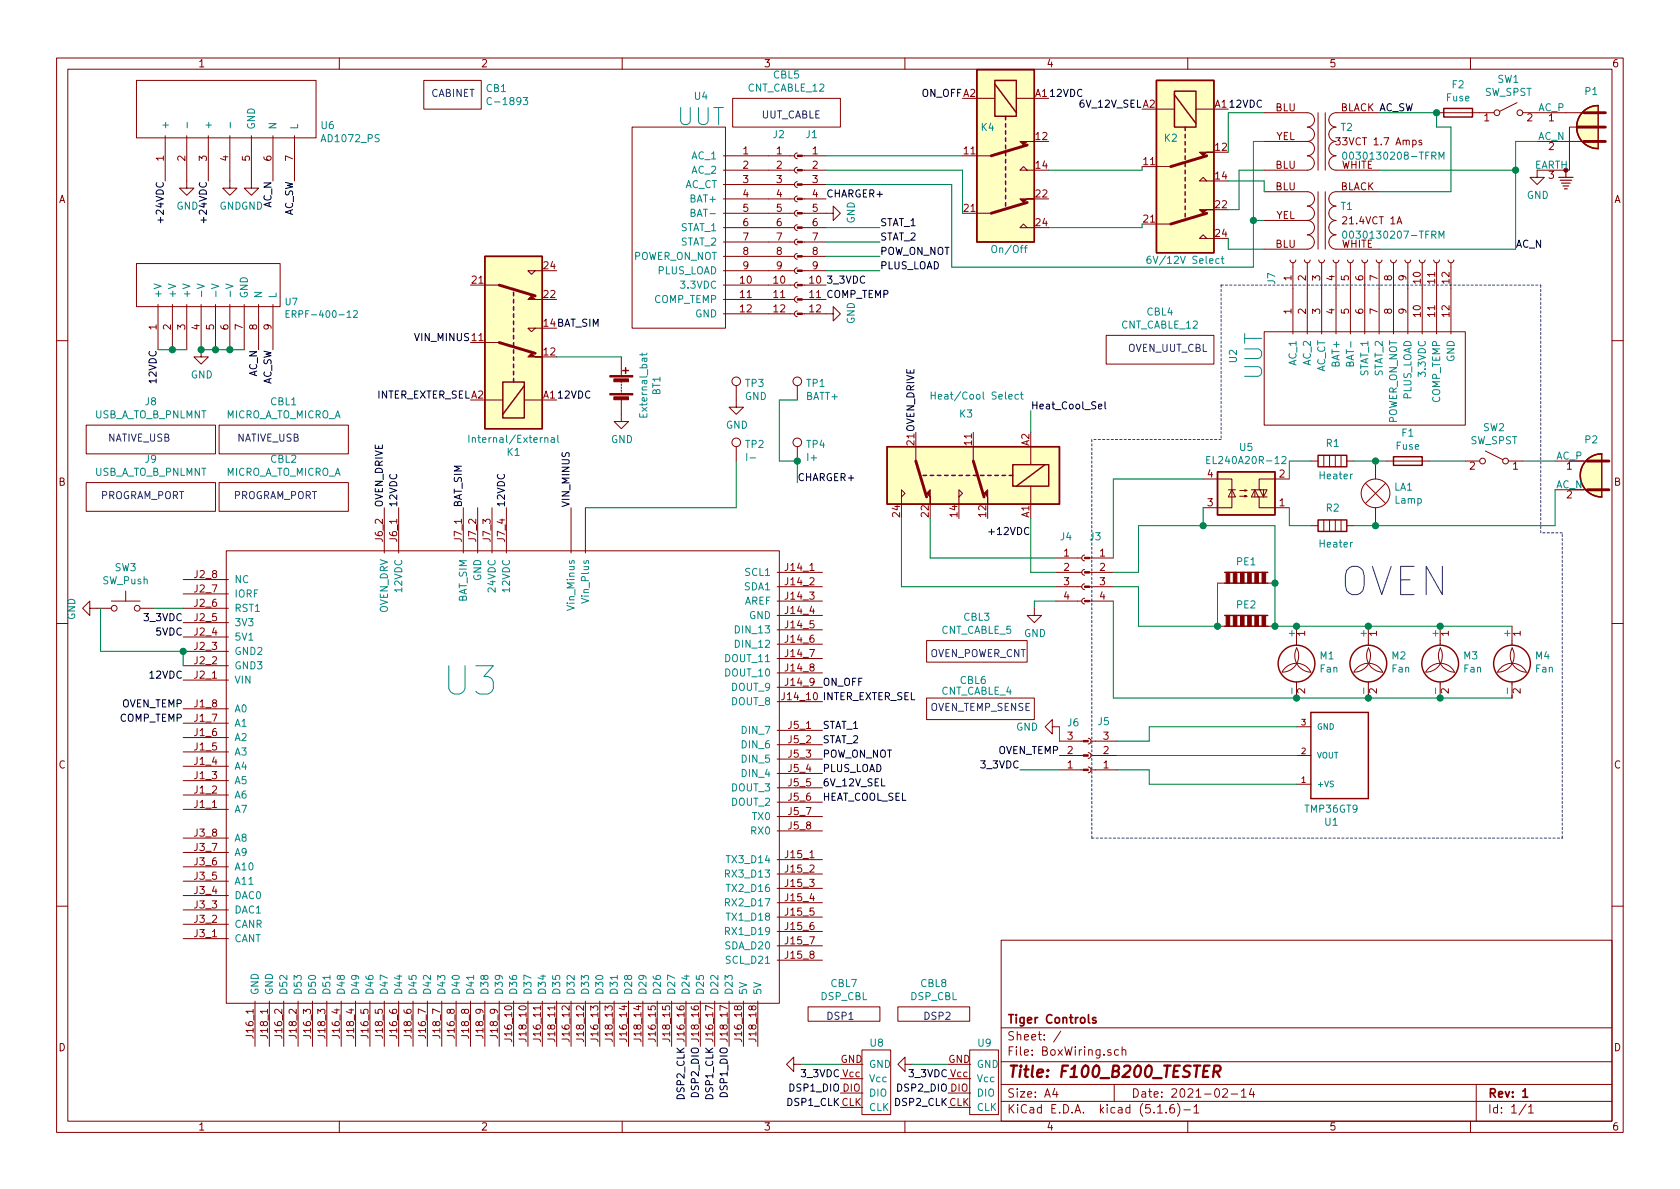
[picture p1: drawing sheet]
EESchema Schematic File Version 4
EELAYER 30 0
EELAYER END
$Descr A4 11693 8268
encoding utf-8
Sheet 1 1
Title "F100_B200_TESTER"
Date "2021-02-14"
Rev "1"
Comp "Tiger Controls"
Comment1 ""
Comment2 ""
Comment3 ""
Comment4 ""
$EndDescr
$Comp
L BoxWiring-rescue:TMP36GT9-F100B200TestPanel U1
U 1 1
P 9325 5250
F 0 "U1" H 9382 5717 50  0000 C CNN
F 1 "TMP36GT9" H 9382 5626 50  0000 C CNN
F 2 "XDCR_TMP36GT9" H 9125 5650 50  0001 L BNN
F 3 "https://www.analog.com/media/en/technical-documentation/data-sheets/TMP35_36_37.pdf" H 9325 5250 50  0001 L BNN
F 4 "ANALOG DEVICE" H 9125 5650 50  0001 L BNN "Field4"
F 5 "SENSOR TEMP 2.7/5.5 TO92-3" H 9325 5250 50  0001 C CNN "Description"
F 6 "TMP36GT9-ND" H 9325 5250 50  0001 C CNN "DigikeyPart#"
F 7 "Analog Devices Inc." H 9325 5250 50  0001 C CNN "Mng"
F 8 "TMP36GT9" H 9325 5250 50  0001 C CNN "MngPart#"
	1    9325 5250
	-1   0    0    1   
$EndComp
$Comp
L BoxWiring-rescue:12VDCRelay2906223-F100B200TestPanel K3
U 1 1
P 6775 3300
F 0 "K3" H 6825 2875 50  0000 C CNN
F 1 "Heat/Cool Select" H 6750 2750 50  0000 C CNN
F 2 "Relay_THT:Relay_DPDT_Finder_40.52" H 8125 3270 50  0001 C CNN
F 3 "https://media.digikey.com/pdf/Data%20Sheets/Phoenix%20Contact%20PDFs/2906223.pdf" H 6775 3300 50  0001 C CNN
F 4 "RELAY GEN PURPOSE DPDT 8A 12V" H 6775 3300 50  0001 C CNN "Description"
F 5 "277-12082-ND" H 6775 3300 50  0001 C CNN "DigikeyPart#"
F 6 "Phoenix Contact" H 6775 3300 50  0001 C CNN "Mng"
F 7 "2906223" H 6775 3300 50  0001 C CNN "MngPart#"
	1    6775 3300
	-1   0    0    1   
$EndComp
Text Label 7175 3725 2    50   ~ 0
+12VDC
$Comp
L BoxWiring-rescue:0030130207-TFRM-F100B200TestPanel T1
U 1 1
P 9200 1525
F 0 "T1" H 9025 1625 50  0000 C CNN
F 1 "0030130207-TFRM" H 8700 1425 50  0000 C CNN
F 2 "" H 9200 1525 50  0001 C CNN
F 3 "~" H 9200 1525 50  0001 C CNN
	1    9200 1525
	-1   0    0    -1  
$EndComp
$Comp
L BoxWiring-rescue:0030130208-TFRM-F100B200TestPanel T2
U 1 1
P 9200 975
F 0 "T2" H 9025 1075 50  0000 C CNN
F 1 "0030130208-TFRM" H 8700 875 50  0000 C CNN
F 2 "" H 9200 975 50  0001 C CNN
F 3 "~" H 9200 975 50  0001 C CNN
	1    9200 975 
	-1   0    0    -1  
$EndComp
$Comp
L Switch:SW_SPST SW1
U 1 1
P 10500 775
F 0 "SW1" H 10500 1010 50  0000 C CNN
F 1 "SW_SPST" H 10500 919 50  0000 C CNN
F 2 "" H 10500 775 50  0001 C CNN
F 3 "https://www.carlingtech.com/sites/default/files/documents/F-SeriesSW_Details_%26_COS.pdf" H 10500 775 50  0001 C CNN
F 4 "SWITCH TOGGLE SPST 20A 125V" H 10500 775 50  0001 C CNN "Description"
F 5 "432-1243-ND" H 10500 775 50  0001 C CNN "DigikeyPart#"
F 6 "Carling Technologies" H 10500 775 50  0001 C CNN "Mng"
F 7 "2FAA01-73" H 10500 775 50  0001 C CNN "MngPart#"
	1    10500 775 
	1    0    0    -1  
$EndComp
$Comp
L Connector:Conn_WallPlug_Earth P1
U 1 1
P 11000 875
F 0 "P1" H 10975 1125 50  0000 R CNN
F 1 "Conn_WallPlug_Earth" H 10790 695 50  0001 R CNN
F 2 "" H 11400 875 50  0001 C CNN
F 3 "~" H 11400 875 50  0001 C CNN
	1    11000 875 
	-1   0    0    -1  
$EndComp
$Comp
L power:GND #PWR03
U 1 1
P 10700 1175
F 0 "#PWR03" H 10700 925 50  0001 C CNN
F 1 "GND" H 10705 1002 50  0000 C CNN
F 2 "" H 10700 1175 50  0001 C CNN
F 3 "" H 10700 1175 50  0001 C CNN
	1    10700 1175
	1    0    0    -1  
$EndComp
Text Label 7175 2850 0    50   ~ 0
Heat_Cool_Sel
Text Label 9600 775  0    50   ~ 0
AC_SW
Wire Wire Line
	9600 1725 10550 1725
Wire Wire Line
	10550 1725 10550 1175
Wire Wire Line
	10550 975  10700 975 
Wire Wire Line
	9600 1175 10550 1175
Connection ~ 10550 1175
Wire Wire Line
	10550 1175 10550 975 
Text Label 10550 1725 0    50   ~ 0
AC_N
Text Label 8550 750  0    50   ~ 0
12VDC
Text Label 7950 750  2    50   ~ 0
6V_12V_SEL
$Comp
L power:GND #PWR05
U 1 1
P 5750 1475
F 0 "#PWR05" H 5750 1225 50  0001 C CNN
F 1 "GND" H 5755 1302 50  0000 C CNN
F 2 "" H 5750 1475 50  0001 C CNN
F 3 "" H 5750 1475 50  0001 C CNN
	1    5750 1475
	0    -1   -1   0   
$EndComp
Text Label 6125 1575 0    50   ~ 0
STAT_1
Text Label 6125 1775 0    50   ~ 0
POW_ON_NOT
Text Label 6125 1875 0    50   ~ 0
PLUS_LOAD
Text Label 6125 1675 0    50   ~ 0
STAT_2
Wire Wire Line
	5750 1575 6125 1575
Wire Wire Line
	5750 1675 6125 1675
$Comp
L Relay_SolidState:S216S01 U5
U 1 1
P 8675 3425
F 0 "U5" H 8675 3108 50  0000 C CNN
F 1 "EL240A20R-12" H 8675 3199 50  0000 C CNN
F 2 "" H 8475 3225 50  0001 L CIN
F 3 "https://www.sensata.com/sites/default/files/a/sensata-el%20series-ac%20output%20panel%20mount%20relay-datasheet_0.pdf" H 8675 3425 50  0001 L CNN
F 4 "CC2560-ND" H 8675 3425 50  0001 C CNN "DigikeyPart#"
F 5 "SSR RELAY SPST-NO 20A 24-280V" H 8675 3425 50  0001 C CNN "Description"
F 6 "Sensata-Crydom" H 8675 3425 50  0001 C CNN "Mng"
F 7 "EL240A20R-12" H 8675 3425 50  0001 C CNN "MngPart#"
	1    8675 3425
	1    0    0    1   
$EndComp
$Comp
L Motor:Fan M1
U 1 1
P 9025 4650
F 0 "M1" H 9183 4746 50  0000 L CNN
F 1 "Fan" H 9183 4655 50  0000 L CNN
F 2 "" H 9025 4660 50  0001 C CNN
F 3 "~" H 9025 4660 50  0001 C CNN
	1    9025 4650
	1    0    0    -1  
$EndComp
$Comp
L Motor:Fan M2
U 1 1
P 9525 4650
F 0 "M2" H 9683 4746 50  0000 L CNN
F 1 "Fan" H 9683 4655 50  0000 L CNN
F 2 "" H 9525 4660 50  0001 C CNN
F 3 "~" H 9525 4660 50  0001 C CNN
	1    9525 4650
	1    0    0    -1  
$EndComp
$Comp
L Motor:Fan M3
U 1 1
P 10025 4650
F 0 "M3" H 10183 4746 50  0000 L CNN
F 1 "Fan" H 10183 4655 50  0000 L CNN
F 2 "" H 10025 4660 50  0001 C CNN
F 3 "~" H 10025 4660 50  0001 C CNN
	1    10025 4650
	1    0    0    -1  
$EndComp
$Comp
L Motor:Fan M4
U 1 1
P 10525 4650
F 0 "M4" H 10683 4746 50  0000 L CNN
F 1 "Fan" H 10683 4655 50  0000 L CNN
F 2 "" H 10525 4660 50  0001 C CNN
F 3 "~" H 10525 4660 50  0001 C CNN
	1    10525 4650
	1    0    0    -1  
$EndComp
$Comp
L Device:Heater R1
U 1 1
P 9275 3200
F 0 "R1" V 9150 3150 50  0000 L CNN
F 1 "Heater" V 9375 3100 50  0000 L CNN
F 2 "" V 9205 3200 50  0001 C CNN
F 3 "~" H 9275 3200 50  0001 C CNN
	1    9275 3200
	0    1    1    0   
$EndComp
$Comp
L Device:Heater R2
U 1 1
P 9275 3650
F 0 "R2" V 9150 3600 50  0000 L CNN
F 1 "Heater" V 9400 3550 50  0000 L CNN
F 2 "" V 9205 3650 50  0001 C CNN
F 3 "~" H 9275 3650 50  0001 C CNN
	1    9275 3650
	0    1    1    0   
$EndComp
$Comp
L Device:Peltier_Element PE1
U 1 1
P 8675 4050
F 0 "PE1" H 8675 4201 50  0000 C CNN
F 1 "Peltier_Element" H 8675 4201 50  0001 C CNN
F 2 "" H 8675 3980 50  0001 C CNN
F 3 "~" V 8675 4075 50  0001 C CNN
	1    8675 4050
	1    0    0    -1  
$EndComp
$Comp
L Device:Peltier_Element PE2
U 1 1
P 8675 4350
F 0 "PE2" H 8675 4501 50  0000 C CNN
F 1 "Peltier_Element" H 8675 4501 50  0001 C CNN
F 2 "" H 8675 4280 50  0001 C CNN
F 3 "~" V 8675 4375 50  0001 C CNN
	1    8675 4350
	1    0    0    -1  
$EndComp
$Comp
L Connector:Conn_WallPlug P2
U 1 1
P 11025 3300
F 0 "P2" H 11025 3550 50  0000 R CNN
F 1 "Conn_WallPlug" H 10815 3255 50  0001 R CNN
F 2 "" H 11425 3300 50  0001 C CNN
F 3 "~" H 11425 3300 50  0001 C CNN
	1    11025 3300
	-1   0    0    -1  
$EndComp
$Comp
L Device:Fuse F1
U 1 1
P 9800 3200
F 0 "F1" V 9603 3200 50  0000 C CNN
F 1 "Fuse" V 9694 3200 50  0000 C CNN
F 2 "" V 9730 3200 50  0001 C CNN
F 3 "https://www.littelfuse.com/data/en/data_sheets/internationalshocksafe.pdf" H 9800 3200 50  0001 C CNN
F 4 "FUSE HLDR CART 250V 20A PNL MNT" H 9800 3200 50  0001 C CNN "Description"
F 5 "F3122-ND" H 9800 3200 50  0001 C CNN "DigikeyPart#"
F 6 "Littelfuse Inc." H 9800 3200 50  0001 C CNN "Mng"
F 7 "03453LF7H" H 9800 3200 50  0001 C CNN "MngPart#"
	1    9800 3200
	0    1    1    0   
$EndComp
Wire Wire Line
	9425 3200 9575 3200
Wire Wire Line
	9125 3200 8975 3200
Wire Wire Line
	8975 3200 8975 3325
Wire Wire Line
	8975 3525 8975 3650
Wire Wire Line
	8975 3650 9125 3650
Wire Wire Line
	8875 4050 8875 4350
Wire Wire Line
	8875 4350 9025 4350
Connection ~ 8875 4350
Connection ~ 9025 4350
Wire Wire Line
	9025 4350 9525 4350
Connection ~ 9525 4350
Wire Wire Line
	9525 4350 10025 4350
Connection ~ 10025 4350
Wire Wire Line
	10025 4350 10525 4350
Wire Wire Line
	10525 4850 10025 4850
Connection ~ 9025 4850
Connection ~ 9525 4850
Wire Wire Line
	9525 4850 9025 4850
Connection ~ 10025 4850
Wire Wire Line
	10025 4850 9525 4850
Wire Wire Line
	8475 4050 8475 4350
Connection ~ 8475 4350
Wire Wire Line
	9025 5450 8000 5450
$Comp
L Switch:SW_SPST SW2
U 1 1
P 10400 3200
F 0 "SW2" H 10400 3435 50  0000 C CNN
F 1 "SW_SPST" H 10400 3344 50  0000 C CNN
F 2 "" H 10400 3200 50  0001 C CNN
F 3 "https://www.carlingtech.com/sites/default/files/documents/F-SeriesSW_Details_%26_COS.pdf" H 10400 3200 50  0001 C CNN
F 4 "SWITCH TOGGLE SPST 20A 125V" H 10400 3200 50  0001 C CNN "Description"
F 5 "432-1243-ND" H 10400 3200 50  0001 C CNN "DigikeyPart#"
F 6 "Carling Technologies" H 10400 3200 50  0001 C CNN "Mng"
F 7 "2FAA01-73" H 10400 3200 50  0001 C CNN "MngPart#"
	1    10400 3200
	-1   0    0    -1  
$EndComp
Wire Wire Line
	10600 3200 10825 3200
Wire Wire Line
	10200 3200 9950 3200
$Comp
L Device:Lamp LA1
U 1 1
P 9575 3425
F 0 "LA1" H 9703 3471 50  0000 L CNN
F 1 "Lamp" H 9703 3380 50  0000 L CNN
F 2 "" V 9575 3525 50  0001 C CNN
F 3 "https://vcclite.com/wp-content/uploads/wpallimport/files/files/CNX714.pdf" V 9575 3525 50  0001 C CNN
F 4 "LED PANEL IND GREEN 120V IP67" H 9575 3425 50  0001 C CNN "Description"
F 5 "CNX714C500120W-ND" H 9575 3425 50  0001 C CNN "DigikeyPart#"
F 6 "Visual Communications Company - VCC" H 9575 3425 50  0001 C CNN "Mng"
F 7 "CNX714C500120W" H 9575 3425 50  0001 C CNN "MngPart#"
	1    9575 3425
	1    0    0    -1  
$EndComp
Wire Wire Line
	9575 3225 9575 3200
Connection ~ 9575 3200
Wire Wire Line
	9575 3200 9650 3200
Wire Wire Line
	9575 3625 9575 3650
Wire Wire Line
	9575 3650 9425 3650
Wire Wire Line
	9575 3650 10825 3650
Wire Wire Line
	10825 3650 10825 3400
Connection ~ 9575 3650
Wire Wire Line
	9025 5050 8000 5050
Wire Wire Line
	8875 4050 8875 3650
Wire Wire Line
	8875 3650 8375 3650
Wire Wire Line
	8375 3650 8375 3525
Connection ~ 8875 4050
Connection ~ 8375 3650
$Comp
L Connector:Conn_01x04_Male J3
U 1 1
P 7550 3975
F 0 "J3" H 7625 4225 50  0000 C CNN
F 1 "Conn_01x04_Male" H 7658 4165 50  0001 C CNN
F 2 "" H 7550 3975 50  0001 C CNN
F 3 "http://www.switchcraft.com/Drawings/d_mseries_cd.pdf" H 7550 3975 50  0001 C CNN
F 4 "CONN RCPT MALE XLR 4P SOLDER CUP" H 7550 3975 50  0001 C CNN "Description"
F 5 "SC1020-ND" H 7550 3975 50  0001 C CNN "DigikeyPart#"
F 6 "Switchcraft Inc." H 7550 3975 50  0001 C CNN "Mng"
F 7 "D4M" H 7550 3975 50  0001 C CNN "MngPart#"
	1    7550 3975
	1    0    0    -1  
$EndComp
Wire Wire Line
	7925 3650 7925 3975
Wire Wire Line
	7925 3975 7750 3975
Wire Wire Line
	7925 3650 8375 3650
Wire Wire Line
	7750 4075 7925 4075
Wire Wire Line
	7925 4075 7925 4350
Wire Wire Line
	7925 4350 8475 4350
Wire Wire Line
	7750 4175 7750 4850
Wire Wire Line
	7750 4850 9025 4850
Wire Wire Line
	7750 3325 7750 3875
Wire Wire Line
	7750 3325 8375 3325
$Comp
L Connector:Conn_01x04_Female J4
U 1 1
P 7550 3975
F 0 "J4" H 7375 4225 50  0000 L CNN
F 1 "Conn_01x04_Female" H 7578 3860 50  0001 L CNN
F 2 "" H 7550 3975 50  0001 C CNN
F 3 "http://www.switchcraft.com/Drawings/a_f_series_cd.pdf" H 7550 3975 50  0001 C CNN
F 4 "CONN PLUG FMALE XLR 4POS SOLDER" H 7550 3975 50  0001 C CNN "Description"
F 5 "SC1013-ND" H 7550 3975 50  0001 C CNN "DigikeyPart#"
F 6 "Switchcraft Inc." H 7550 3975 50  0001 C CNN "Mng"
F 7 "A4F" H 7550 3975 50  0001 C CNN "MngPart#"
	1    7550 3975
	1    0    0    -1  
$EndComp
Wire Wire Line
	7175 3000 7175 2850
Wire Wire Line
	7175 3975 7350 3975
Wire Wire Line
	7175 3600 7175 3975
Wire Wire Line
	7350 3875 6475 3875
Wire Wire Line
	6475 3875 6475 3600
Wire Wire Line
	6275 3600 6275 4075
Wire Wire Line
	6275 4075 7350 4075
Wire Wire Line
	7350 4175 7200 4175
Wire Wire Line
	7200 4175 7200 4225
$Comp
L power:GND #PWR01
U 1 1
P 7200 4225
F 0 "#PWR01" H 7200 3975 50  0001 C CNN
F 1 "GND" H 7205 4052 50  0000 C CNN
F 2 "" H 7200 4225 50  0001 C CNN
F 3 "" H 7200 4225 50  0001 C CNN
	1    7200 4225
	1    0    0    -1  
$EndComp
$Comp
L Connector:Conn_01x03_Female J5
U 1 1
P 7575 5250
F 0 "J5" H 7467 5017 50  0000 C CNN
F 1 "Conn_01x03_Female" H 7467 5016 50  0001 C CNN
F 2 "" H 7575 5250 50  0001 C CNN
F 3 "http://www.switchcraft.com/Drawings/d_f_series_cd.pdf" H 7575 5250 50  0001 C CNN
F 4 "CONN PLUG FMALE XLR 3POS SOLDER" H 7575 5250 50  0001 C CNN "Description"
F 5 "SC1009-ND" H 7575 5250 50  0001 C CNN "DigikeyPart#"
F 6 "Switchcraft Inc." H 7575 5250 50  0001 C CNN "Mng"
F 7 "D3F" H 7575 5250 50  0001 C CNN "MngPart#"
	1    7575 5250
	-1   0    0    1   
$EndComp
Wire Wire Line
	7775 5250 9025 5250
Wire Wire Line
	8000 5050 8000 5150
Wire Wire Line
	8000 5150 7775 5150
Wire Wire Line
	7775 5350 8000 5350
Wire Wire Line
	8000 5350 8000 5450
$Comp
L Connector:Conn_01x03_Male J6
U 1 1
P 7575 5250
F 0 "J6" H 7725 5025 50  0000 R CNN
F 1 "Conn_01x03_Male" H 7547 5273 50  0001 R CNN
F 2 "" H 7575 5250 50  0001 C CNN
F 3 "http://www.switchcraft.com/Drawings/a_m_series_cd.pdf" H 7575 5250 50  0001 C CNN
F 4 "CONN RCPT MALE XLR 3P SOLDER CUP" H 7575 5250 50  0001 C CNN "Description"
F 5 "SC1003-ND" H 7575 5250 50  0001 C CNN "DigikeyPart#"
F 6 "Switchcraft Inc." H 7575 5250 50  0001 C CNN "Mng"
F 7 "A3M" H 7575 5250 50  0001 C CNN "MngPart#"
	1    7575 5250
	-1   0    0    1   
$EndComp
$Comp
L power:GND #PWR06
U 1 1
P 7375 5050
F 0 "#PWR06" H 7375 4800 50  0001 C CNN
F 1 "GND" V 7375 4825 50  0000 C CNN
F 2 "" H 7375 5050 50  0001 C CNN
F 3 "" H 7375 5050 50  0001 C CNN
	1    7375 5050
	0    1    1    0   
$EndComp
Wire Wire Line
	7375 5350 7100 5350
Text Label 7100 5350 2    50   ~ 0
3_3VDC
Text Label 6375 3000 1    50   ~ 0
OVEN_DRIVE
$Comp
L Connector:Conn_01x12_Female J7
U 1 1
P 9500 1800
F 0 "J7" H 9325 2450 50  0000 L CNN
F 1 "Conn_01x12_Female" H 9528 1685 50  0001 L CNN
F 2 "" H 9500 1800 50  0001 C CNN
F 3 "https://media.digikey.com/pdf/Data%20Sheets/Chogori%20Tech%20PDFs/22010(12)211-01.pdf" H 9500 1800 50  0001 C CNN
F 4 "CONN PLUG FMALE 12P SOLDER CUP" H 9500 1800 50  0001 C CNN "Description"
F 5 "2150-22012211-01-ND" H 9500 1800 50  0001 C CNN "DigikeyPart#"
F 6 "Chogori Technologies Inc." H 9500 1800 50  0001 C CNN "Mng"
F 7 "22012211-01" H 9500 1800 50  0001 C CNN "MngPart#"
	1    9500 1800
	0    -1   -1   0   
$EndComp
$Comp
L BoxWiring-rescue:UUT U2
U 1 1
P 9300 2750
F 0 "U2" V 8583 2470 50  0000 C CNN
F 1 "UUT" V 8725 2470 118 0000 C CNN
F 2 "" H 9300 2750 50  0001 C CNN
F 3 "" H 9300 2750 50  0001 C CNN
	1    9300 2750
	1    0    0    1   
$EndComp
Wire Notes Line
	8500 1975 8500 3050
Wire Notes Line
	8500 3050 7600 3050
Wire Notes Line
	7600 3050 7600 5825
Wire Notes Line
	7600 5825 10875 5825
Wire Notes Line
	10875 5825 10875 3700
Wire Notes Line
	10875 3700 10725 3700
Wire Notes Line
	10725 3700 10725 1975
Wire Notes Line
	8500 1975 10725 1975
Text Notes 9325 4150 0    197  ~ 0
OVEN
$Comp
L BoxWiring-rescue:12VDCRelay2906223-F100B200TestPanel K4
U 1 1
P 7000 1075
F 0 "K4" V 6800 950 50  0000 C CNN
F 1 "On/Off" V 7650 1100 50  0000 C CNN
F 2 "Relay_THT:Relay_DPDT_Finder_40.52" H 8350 1045 50  0001 C CNN
F 3 "https://media.digikey.com/pdf/Data%20Sheets/Phoenix%20Contact%20PDFs/2906223.pdf" H 7000 1075 50  0001 C CNN
F 4 "RELAY GEN PURPOSE DPDT 8A 12V" H 7000 1075 50  0001 C CNN "Description"
F 5 "277-12082-ND" H 7000 1075 50  0001 C CNN "DigikeyPart#"
F 6 "Phoenix Contact" H 7000 1075 50  0001 C CNN "Mng"
F 7 "2906223" H 7000 1075 50  0001 C CNN "MngPart#"
	1    7000 1075
	0    1    1    0   
$EndComp
Text Label 7300 675  0    50   ~ 0
12VDC
Text Label 6700 675  2    50   ~ 0
ON_OFF
Wire Wire Line
	5750 1075 6700 1075
$Comp
L BoxWiring-rescue:AD1072_PS U6
U 1 1
P 2400 1400
F 0 "U6" H 2228 1938 50  0000 L CNN
F 1 "AD1072_PS" H 2228 1847 50  0000 L CNN
F 2 "" H 2400 1400 197 0001 C CNN
F 3 "http://www.atop.com.cn/atop/mw/cufiles/files/download_dm/iapl_dm/CA_Power%20Supply.pdf" H 2400 1400 197 0001 C CNN
F 4 "72W/3A DIN-RAIL 24VDC POWER SUPP" H 2400 1400 50  0001 C CNN "Description"
F 5 "AD1072-24F-ND" H 2400 1400 50  0001 C CNN "DigikeyPart#"
F 6 "ATOP Technologies" H 2400 1400 50  0001 C CNN "Mng"
F 7 "AD1072-24F" H 2400 1400 50  0001 C CNN "MngPart#"
	1    2400 1400
	1    0    0    -1  
$EndComp
Text Label 1150 1250 3    50   ~ 0
+24VDC
Text Label 1450 1250 3    50   ~ 0
+24VDC
$Comp
L power:GND #PWR08
U 1 1
P 1300 1250
F 0 "#PWR08" H 1300 1000 50  0001 C CNN
F 1 "GND" H 1305 1077 50  0000 C CNN
F 2 "" H 1300 1250 50  0001 C CNN
F 3 "" H 1300 1250 50  0001 C CNN
	1    1300 1250
	1    0    0    -1  
$EndComp
$Comp
L power:GND #PWR09
U 1 1
P 1600 1250
F 0 "#PWR09" H 1600 1000 50  0001 C CNN
F 1 "GND" H 1605 1077 50  0000 C CNN
F 2 "" H 1600 1250 50  0001 C CNN
F 3 "" H 1600 1250 50  0001 C CNN
	1    1600 1250
	1    0    0    -1  
$EndComp
$Comp
L power:GND #PWR010
U 1 1
P 1750 1250
F 0 "#PWR010" H 1750 1000 50  0001 C CNN
F 1 "GND" H 1755 1077 50  0000 C CNN
F 2 "" H 1750 1250 50  0001 C CNN
F 3 "" H 1750 1250 50  0001 C CNN
	1    1750 1250
	1    0    0    -1  
$EndComp
Text Label 2050 1250 3    50   ~ 0
AC_SW
Text Label 1900 1250 3    50   ~ 0
AC_N
Text Label 7375 5250 2    50   ~ 0
OVEN_TEMP
Wire Wire Line
	7375 5150 7375 5050
$Comp
L BoxWiring-rescue:C-1893 CB1
U 1 1
P 3200 750
F 0 "CB1" H 3378 896 50  0000 L CNN
F 1 "C-1893" H 3378 805 50  0000 L CNN
F 2 "" H 3200 750 50  0001 C CNN
F 3 "" H 3200 750 50  0001 C CNN
F 4 "CABINET STEEL GRY 10.5\"LX18.06\"W" H 3200 750 50  0001 C CNN "Description"
F 5 "377-1071-ND" H 3200 750 50  0001 C CNN "DigikeyPart#"
F 6 "Bud Industries" H 3200 750 50  0001 C CNN "Mng"
F 7 "C-1893" H 3200 750 50  0001 C CNN "MngPart#"
	1    3200 750 
	1    0    0    -1  
$EndComp
Text Notes 5300 825  0    50   ~ 0
UUT_CABLE
$Comp
L BoxWiring-rescue:CNT_CABLE_12 CBL5
U 1 1
P 5450 625
F 0 "CBL5" H 5475 740 50  0000 C CNN
F 1 "CNT_CABLE_12" H 5475 649 50  0000 C CNN
F 2 "" H 5450 625 50  0001 C CNN
F 3 "" H 5450 625 50  0001 C CNN
F 4 "Flexible multi-conductor control cable, 12 conductors (includes ground), 18 AWG" H 5450 625 50  0001 C CNN "Description"
F 5 "AutomationDirect" H 5450 625 50  0001 C CNN "Mng"
F 6 "V40176-1" H 5450 625 50  0001 C CNN "MngPart#"
	1    5450 625 
	1    0    0    -1  
$EndComp
$Comp
L BoxWiring-rescue:CNT_CABLE_12 CBL4
U 1 1
P 8050 2275
F 0 "CBL4" H 8075 2390 50  0000 C CNN
F 1 "CNT_CABLE_12" H 8075 2299 50  0000 C CNN
F 2 "" H 8050 2275 50  0001 C CNN
F 3 "" H 8050 2275 50  0001 C CNN
F 4 "Flexible multi-conductor control cable, 12 conductors (includes ground), 18 AWG" H 8050 2275 50  0001 C CNN "Description"
F 5 "AutomationDirect" H 8050 2275 50  0001 C CNN "Mng"
F 6 "V40176-1" H 8050 2275 50  0001 C CNN "MngPart#"
	1    8050 2275
	1    0    0    -1  
$EndComp
Text Notes 7850 2450 0    50   ~ 0
OVEN_UUT_CBL
$Comp
L BoxWiring-rescue:CNT_CABLE_5 CBL3
U 1 1
P 6800 4400
F 0 "CBL3" H 6800 4515 50  0000 C CNN
F 1 "CNT_CABLE_5" H 6800 4424 50  0000 C CNN
F 2 "" H 6800 4400 50  0001 C CNN
F 3 "" H 6800 4400 50  0001 C CNN
F 4 "Flexible multi-conductor control cable, 5 conductors (includes ground), 18 AWG" H 6800 4400 50  0001 C CNN "Description"
F 5 "AutomationDirect" H 6800 4400 50  0001 C CNN "Mng"
F 6 "V40170-1" H 6800 4400 50  0001 C CNN "MngPart#"
	1    6800 4400
	1    0    0    -1  
$EndComp
$Comp
L BoxWiring-rescue:CNT_CABLE_4 CBL6
U 1 1
P 6850 4750
F 0 "CBL6" H 6775 4775 50  0000 C CNN
F 1 "CNT_CABLE_4" H 6800 4700 50  0000 C CNN
F 2 "" H 6850 4750 50  0001 C CNN
F 3 "" H 6850 4750 50  0001 C CNN
F 4 "Flexible multi-conductor control cable, 4 conductors (includes ground), 18 AWG" H 6850 4750 50  0001 C CNN "Description"
F 5 "AutomationDirect" H 6850 4750 50  0001 C CNN "Mng"
F 6 "V140168-1" H 6850 4750 50  0001 C CNN "MngPart#"
	1    6850 4750
	1    0    0    -1  
$EndComp
Text Notes 6475 4575 0    50   ~ 0
OVEN_POWER_CNT
Text Notes 6475 4950 0    50   ~ 0
OVEN_TEMP_SENSE
Text Notes 3000 675  0    50   ~ 0
CABINET
Text Label 5850 7500 2    50   ~ 0
3_3VDC
Text Label 6600 7500 2    50   ~ 0
3_3VDC
$Comp
L power:GND #PWR02
U 1 1
P 5575 7400
F 0 "#PWR02" H 5575 7150 50  0001 C CNN
F 1 "GND" H 5575 7250 50  0001 C CNN
F 2 "" H 5575 7400 50  0001 C CNN
F 3 "" H 5575 7400 50  0001 C CNN
	1    5575 7400
	0    1    1    0   
$EndComp
$Comp
L power:GND #PWR013
U 1 1
P 6350 7400
F 0 "#PWR013" H 6350 7150 50  0001 C CNN
F 1 "GND" H 6350 7250 50  0001 C CNN
F 2 "" H 6350 7400 50  0001 C CNN
F 3 "" H 6350 7400 50  0001 C CNN
	1    6350 7400
	0    1    1    0   
$EndComp
Text Notes 1625 3475 0    50   ~ 0
PROGRAM_PORT
Text Notes 700  3475 0    50   ~ 0
PROGRAM_PORT
Text Notes 1650 3075 0    50   ~ 0
NATIVE_USB
Text Notes 750  3075 0    50   ~ 0
NATIVE_USB
$Comp
L BoxWiring-rescue:MICRO_A_TO_MICRO_A CBL2
U 1 1
P 1925 3300
F 0 "CBL2" H 1975 3415 50  0000 C CNN
F 1 "MICRO_A_TO_MICRO_A" H 1975 3324 50  0000 C CNN
F 2 "" H 1925 3300 50  0001 C CNN
F 3 "http://www.assmann-wsw.com/fileadmin/datasheets/AK67301-05-R_REV00.pdf" H 1925 3300 50  0001 C CNN
F 4 "CABLE MICRO USB-A M-M 0.5M" H 1925 3300 50  0001 C CNN "Description"
F 5 "AE10420-ND" H 1925 3300 50  0001 C CNN "DigikeyPart#"
F 6 "Assmann WSW Components" H 1925 3300 50  0001 C CNN "Mng"
F 7 "AK67301-0.5" H 1925 3300 50  0001 C CNN "MngPart#"
	1    1925 3300
	1    0    0    -1  
$EndComp
$Comp
L BoxWiring-rescue:MICRO_A_TO_MICRO_A CBL1
U 1 1
P 1925 2900
F 0 "CBL1" H 1975 3015 50  0000 C CNN
F 1 "MICRO_A_TO_MICRO_A" H 1975 2924 50  0000 C CNN
F 2 "" H 1925 2900 50  0001 C CNN
F 3 "http://www.assmann-wsw.com/fileadmin/datasheets/AK67301-05-R_REV00.pdf" H 1925 2900 50  0001 C CNN
F 4 "CABLE MICRO USB-A M-M 0.5M" H 1925 2900 50  0001 C CNN "Description"
F 5 "AE10420-ND" H 1925 2900 50  0001 C CNN "DigikeyPart#"
F 6 "Assmann WSW Components" H 1925 2900 50  0001 C CNN "Mng"
F 7 "AK67301-0.5" H 1925 2900 50  0001 C CNN "MngPart#"
	1    1925 2900
	1    0    0    -1  
$EndComp
$Comp
L BoxWiring-rescue:USB_A_TO_B_PNLMNT J9
U 1 1
P 1000 3300
F 0 "J9" H 1050 3415 50  0000 C CNN
F 1 "USB_A_TO_B_PNLMNT" H 1050 3324 50  0000 C CNN
F 2 "" H 1000 3300 50  0001 C CNN
F 3 "https://cdn-shop.adafruit.com/product-files/4214/P4214_PCM-0158_USB_A_F-_MICRO_USB_B_F.pdf" H 1000 3300 50  0001 C CNN
F 4 "USB A JACK TO MICRO USB B JACK R" H 1000 3300 50  0001 C CNN "Description"
F 5 "1528-4214-ND" H 1000 3300 50  0001 C CNN "DigikeyPart#"
F 6 "Adafruit Industries LLC" H 1000 3300 50  0001 C CNN "Mng"
F 7 "4214" H 1000 3300 50  0001 C CNN "MngPart#"
	1    1000 3300
	1    0    0    -1  
$EndComp
$Comp
L BoxWiring-rescue:USB_A_TO_B_PNLMNT J8
U 1 1
P 1000 2900
F 0 "J8" H 1050 3015 50  0000 C CNN
F 1 "USB_A_TO_B_PNLMNT" H 1050 2924 50  0000 C CNN
F 2 "" H 1000 2900 50  0001 C CNN
F 3 "https://cdn-shop.adafruit.com/product-files/4214/P4214_PCM-0158_USB_A_F-_MICRO_USB_B_F.pdf" H 1000 2900 50  0001 C CNN
F 4 "USB A JACK TO MICRO USB B JACK R" H 1000 2900 50  0001 C CNN "Description"
F 5 "1528-4214-ND" H 1000 2900 50  0001 C CNN "DigikeyPart#"
F 6 "Adafruit Industries LLC" H 1000 2900 50  0001 C CNN "Mng"
F 7 "4214" H 1000 2900 50  0001 C CNN "MngPart#"
	1    1000 2900
	1    0    0    -1  
$EndComp
Wire Wire Line
	1275 4625 1275 4525
Wire Wire Line
	700  4525 1275 4525
Wire Wire Line
	700  4225 700  4525
Text Label 1275 4725 2    50   ~ 0
12VDC
$Comp
L power:GND #PWR011
U 1 1
P 675 4225
F 0 "#PWR011" H 675 3975 50  0001 C CNN
F 1 "GND" H 680 4052 50  0000 C CNN
F 2 "" H 675 4225 50  0001 C CNN
F 3 "" H 675 4225 50  0001 C CNN
	1    675  4225
	0    1    1    0   
$EndComp
Wire Wire Line
	1075 4225 1275 4225
$Comp
L Switch:SW_Push SW3
U 1 1
P 875 4225
F 0 "SW3" H 875 4510 50  0000 C CNN
F 1 "SW_Push" H 875 4419 50  0000 C CNN
F 2 "" H 875 4425 50  0001 C CNN
F 3 "https://media.digikey.com/pdf/Data%20Sheets/E-Switch%20PDFs/PS1023BBLK.pdf" H 875 4425 50  0001 C CNN
F 4 "SWITCH PUSHBUTTON SPST 3A 125V" H 875 4225 50  0001 C CNN "Description"
F 5 "EG5932-ND" H 875 4225 50  0001 C CNN "DigikeyPart#"
F 6 "E-Switch" H 875 4225 50  0001 C CNN "Mng"
F 7 "PS1023BBLK" H 875 4225 50  0001 C CNN "MngPart#"
	1    875  4225
	1    0    0    -1  
$EndComp
Text Label 1900 2425 3    50   ~ 0
AC_SW
Text Label 1800 2425 3    50   ~ 0
AC_N
Connection ~ 1600 2425
Wire Wire Line
	1600 2425 1700 2425
Wire Wire Line
	1500 2425 1600 2425
Connection ~ 1500 2425
Connection ~ 1400 2425
Wire Wire Line
	1400 2425 1500 2425
$Comp
L power:GND #PWR012
U 1 1
P 1400 2425
F 0 "#PWR012" H 1400 2175 50  0001 C CNN
F 1 "GND" H 1405 2252 50  0000 C CNN
F 2 "" H 1400 2425 50  0001 C CNN
F 3 "" H 1400 2425 50  0001 C CNN
	1    1400 2425
	1    0    0    -1  
$EndComp
Wire Wire Line
	1200 2425 1300 2425
Connection ~ 1200 2425
Wire Wire Line
	1100 2425 1200 2425
Text Label 1100 2425 3    50   ~ 0
12VDC
$Comp
L BoxWiring-rescue:ERPF-400-12 U7
U 1 1
P 1450 2075
F 0 "U7" H 1978 2061 47  0000 L CNN
F 1 "ERPF-400-12" H 1978 1974 47  0000 L CNN
F 2 "" H 1450 2075 47  0001 C CNN
F 3 "https://www.meanwell.com/Upload/PDF/ERPF-400/ERPF-400-SPEC.PDF" H 1450 2075 47  0001 C CNN
F 4 "AC/DC CONVERTER 12V 360W" H 1450 2075 50  0001 C CNN "Description"
F 5 "1866-5172-ND" H 1450 2075 50  0001 C CNN "DigikeyPart#"
F 6 "MEAN WELL USA Inc." H 1450 2075 50  0001 C CNN "Mng"
F 7 "ERPF-400-12" H 1450 2075 50  0001 C CNN "MngPart#"
	1    1450 2075
	1    0    0    -1  
$EndComp
Text Label 5725 4775 0    50   ~ 0
ON_OFF
$Comp
L power:GND #PWR07
U 1 1
P 5750 2175
F 0 "#PWR07" H 5750 1925 50  0001 C CNN
F 1 "GND" H 5755 2002 50  0000 C CNN
F 2 "" H 5750 2175 50  0001 C CNN
F 3 "" H 5750 2175 50  0001 C CNN
	1    5750 2175
	0    -1   -1   0   
$EndComp
Text Label 5750 2075 0    50   ~ 0
COMP_TEMP
Text Label 5750 1975 0    50   ~ 0
3_3VDC
Text Label 3525 3525 1    50   ~ 0
12VDC
Text Label 2775 3525 1    50   ~ 0
12VDC
Text Label 2675 3525 1    50   ~ 0
OVEN_DRIVE
$Comp
L Connector:Conn_01x12_Female J2
U 1 1
P 5550 1575
F 0 "J2" H 5375 2225 50  0000 L CNN
F 1 "Conn_01x12_Female" H 5578 1460 50  0001 L CNN
F 2 "" H 5550 1575 50  0001 C CNN
F 3 "https://media.digikey.com/pdf/Data%20Sheets/Chogori%20Tech%20PDFs/22010(12)211-01.pdf" H 5550 1575 50  0001 C CNN
F 4 "CONN PLUG FMALE 12P SOLDER CUP" H 5550 1575 50  0001 C CNN "Description"
F 5 "2150-22012211-01-ND" H 5550 1575 50  0001 C CNN "DigikeyPart#"
F 6 "Chogori Technologies Inc." H 5550 1575 50  0001 C CNN "Mng"
F 7 "22012211-01" H 5550 1575 50  0001 C CNN "MngPart#"
	1    5550 1575
	1    0    0    -1  
$EndComp
$Comp
L Connector:Conn_01x12_Male J1
U 1 1
P 5550 1575
F 0 "J1" H 5650 2225 50  0000 C CNN
F 1 "Conn_01x12_Male" H 5658 2165 50  0001 C CNN
F 2 "" H 5550 1575 50  0001 C CNN
F 3 "https://media.digikey.com/pdf/Data%20Sheets/Chogori%20Tech%20PDFs/22010(12)515-01.pdf" H 5550 1575 50  0001 C CNN
F 4 "CONN RCPT MALE 12POS SOLDER CUP" H 5550 1575 50  0001 C CNN "Description"
F 5 "2150-22012515-01-ND" H 5550 1575 50  0001 C CNN "DigikeyPart#"
F 6 "Chogori Technologies Inc." H 5550 1575 50  0001 C CNN "Mng"
F 7 "22012515-01" H 5550 1575 50  0001 C CNN "MngPart#"
	1    5550 1575
	1    0    0    -1  
$EndComp
$Comp
L BoxWiring-rescue:UUT U4
U 1 1
P 4600 1375
F 0 "U4" V 3883 1095 50  0000 C CNN
F 1 "UUT" V 4025 1095 118 0000 C CNN
F 2 "" H 4600 1375 50  0001 C CNN
F 3 "" H 4600 1375 50  0001 C CNN
	1    4600 1375
	0    -1   1    0   
$EndComp
Text Label 1275 4325 2    50   ~ 0
3_3VDC
Wire Wire Line
	5750 1875 6125 1875
Wire Wire Line
	5750 1775 6125 1775
Text Label 5725 5375 0    50   ~ 0
PLUS_LOAD
Text Label 5725 5275 0    50   ~ 0
POW_ON_NOT
Text Label 5725 5175 0    50   ~ 0
STAT_2
Text Label 5725 5075 0    50   ~ 0
STAT_1
Text Label 5725 4875 0    50   ~ 0
INTER_EXTER_SEL
Text Label 3875 2275 0    50   ~ 0
BAT_SIM
Text Label 3225 3525 1    50   ~ 0
BAT_SIM
Wire Wire Line
	3875 2475 4325 2475
Text Label 3275 2375 2    50   ~ 0
VIN_MINUS
Text Label 3975 3525 1    50   ~ 0
VIN_MINUS
Text Label 5725 5475 0    50   ~ 0
6V_12V_SEL
Text Label 5725 5575 0    50   ~ 0
HEAT_COOL_SEL
Text Label 1275 5025 2    50   ~ 0
COMP_TEMP
Text Label 1275 4925 2    50   ~ 0
OVEN_TEMP
Text Label 1275 4425 2    50   ~ 0
5VDC
$Comp
L BoxWiring-rescue:12VDCRelay2906223-F100B200TestPanel K2
U 1 1
P 8250 1150
F 0 "K2" V 8050 1050 50  0000 C CNN
F 1 "6V/12V Select" V 8900 1150 50  0000 C CNN
F 2 "Relay_THT:Relay_DPDT_Finder_40.52" H 9600 1120 50  0001 C CNN
F 3 "https://media.digikey.com/pdf/Data%20Sheets/Phoenix%20Contact%20PDFs/2906223.pdf" H 8250 1150 50  0001 C CNN
F 4 "RELAY GEN PURPOSE DPDT 8A 12V" H 8250 1150 50  0001 C CNN "Description"
F 5 "277-12082-ND" H 8250 1150 50  0001 C CNN "DigikeyPart#"
F 6 "Phoenix Contact" H 8250 1150 50  0001 C CNN "Mng"
F 7 "2906223" H 8250 1150 50  0001 C CNN "MngPart#"
	1    8250 1150
	0    1    1    0   
$EndComp
Wire Wire Line
	8800 775  8550 775 
Wire Wire Line
	8550 775  8550 1050
Wire Wire Line
	8800 1175 8625 1175
Wire Wire Line
	8625 1175 8625 1450
Wire Wire Line
	8625 1450 8550 1450
Wire Wire Line
	8550 1250 8800 1250
Wire Wire Line
	8800 1250 8800 1325
Wire Wire Line
	8800 1725 8550 1725
Wire Wire Line
	8550 1725 8550 1650
Wire Wire Line
	8800 1525 8725 1525
Wire Wire Line
	8725 1525 8725 975 
Wire Wire Line
	8725 975  8800 975 
Wire Wire Line
	8725 1525 8725 1850
Wire Wire Line
	8725 1850 6625 1850
Wire Wire Line
	6625 1850 6625 1275
Wire Wire Line
	5750 1275 6625 1275
Connection ~ 8725 1525
Wire Wire Line
	6700 1175 6700 1475
Wire Wire Line
	5750 1175 6700 1175
Wire Wire Line
	7300 1575 7950 1575
Wire Wire Line
	7950 1575 7950 1550
Wire Wire Line
	7300 1175 7950 1175
Wire Wire Line
	7950 1175 7950 1150
Text Label 4975 7275 3    50   ~ 0
DSP1_CLK
Text Label 5850 7700 2    50   ~ 0
DSP1_CLK
Text Label 4775 7275 3    50   ~ 0
DSP2_CLK
Text Label 6600 7700 2    50   ~ 0
DSP2_CLK
Text Label 5075 7275 3    50   ~ 0
DSP1_DIO
Text Label 5850 7600 2    50   ~ 0
DSP1_DIO
$Comp
L BoxWiring-rescue:TM1637_DISPLAY U8
U 1 1
P 5700 7600
F 0 "U8" V 5350 7950 50  0000 L CNN
F 1 "TM1637_DISPLAY" V 5670 8128 50  0001 L CNN
F 2 "" H 5700 7600 50  0001 C CNN
F 3 "https://www.amazon.com/HiLetgo-Digital-Segment-Display-Arduino/dp/B01DKISMXK" H 5700 7600 50  0001 C CNN
F 4 "HiLetgo" H 5700 7600 50  0001 C CNN "Mng"
F 5 "B01DKISMXK" H 5700 7600 50  0001 C CNN "MngPart#"
	1    5700 7600
	0    1    1    0   
$EndComp
Wire Wire Line
	5575 7400 5850 7400
$Comp
L BoxWiring-rescue:TM1637_DISPLAY U9
U 1 1
P 6450 7600
F 0 "U9" V 6100 7950 50  0000 L CNN
F 1 "TM1637_DISPLAY" V 6420 8128 50  0001 L CNN
F 2 "" H 6450 7600 50  0001 C CNN
F 3 "https://www.amazon.com/HiLetgo-Digital-Segment-Display-Arduino/dp/B01DKISMXK" H 6450 7600 50  0001 C CNN
F 4 "HiLetgo" H 6450 7600 50  0001 C CNN "Mng"
F 5 "B01DKISMXK" H 6450 7600 50  0001 C CNN "MngPart#"
	1    6450 7600
	0    1    1    0   
$EndComp
Wire Wire Line
	6350 7400 6600 7400
Text Label 4875 7275 3    50   ~ 0
DSP2_DIO
Text Label 6600 7600 2    50   ~ 0
DSP2_DIO
Text Label 3875 2775 0    50   ~ 0
12VDC
$Comp
L Device:Battery BT1
U 1 1
P 4325 2675
F 0 "BT1" V 4570 2675 50  0000 C CNN
F 1 "External_bat" V 4479 2675 50  0000 C CNN
F 2 "" V 4325 2735 50  0001 C CNN
F 3 "~" V 4325 2735 50  0001 C CNN
	1    4325 2675
	1    0    0    -1  
$EndComp
$Comp
L power:GND #PWR04
U 1 1
P 4325 2875
F 0 "#PWR04" H 4325 2625 50  0001 C CNN
F 1 "GND" H 4330 2702 50  0000 C CNN
F 2 "" H 4325 2875 50  0001 C CNN
F 3 "" H 4325 2875 50  0001 C CNN
	1    4325 2875
	1    0    0    -1  
$EndComp
$Comp
L BoxWiring-rescue:12VDCRelay2906223-F100B200TestPanel K1
U 1 1
P 3575 2375
F 0 "K1" V 2808 2375 50  0000 C CNN
F 1 "Internal/External" V 2899 2375 50  0000 C CNN
F 2 "Relay_THT:Relay_DPDT_Finder_40.52" H 4925 2345 50  0001 C CNN
F 3 "https://media.digikey.com/pdf/Data%20Sheets/Phoenix%20Contact%20PDFs/2906223.pdf" H 3575 2375 50  0001 C CNN
F 4 "RELAY GEN PURPOSE DPDT 8A 12V" H 3575 2375 50  0001 C CNN "Description"
F 5 "277-12082-ND" H 3575 2375 50  0001 C CNN "DigikeyPart#"
F 6 "Phoenix Contact" H 3575 2375 50  0001 C CNN "Mng"
F 7 "2906223" H 3575 2375 50  0001 C CNN "MngPart#"
	1    3575 2375
	0    1    -1   0   
$EndComp
Text Label 3275 2775 2    50   ~ 0
INTER_EXTER_SEL
$Comp
L BoxWiring-rescue:DSP_CBL CBL8
U 1 1
P 6500 6950
F 0 "CBL8" H 6500 7065 50  0000 C CNN
F 1 "DSP_CBL" H 6500 6974 50  0000 C CNN
F 2 "" H 6500 6950 50  0001 C CNN
F 3 "" H 6500 6950 50  0001 C CNN
F 4 "INSULATION DISPLACEMENT SOCKET C" H 6500 6950 50  0001 C CNN "Description"
F 5 "IDSS-04-S-08.00-G-ST8-ND" H 6500 6950 50  0001 C CNN "DigikeyPart#"
F 6 "Samtec Inc." H 6500 6950 50  0001 C CNN "Mng"
F 7 "IDSS-04-S-08.00-G-ST8" H 6500 6950 50  0001 C CNN "MngPart#"
	1    6500 6950
	1    0    0    -1  
$EndComp
$Comp
L BoxWiring-rescue:DSP_CBL CBL7
U 1 1
P 5875 6950
F 0 "CBL7" H 5875 7065 50  0000 C CNN
F 1 "DSP_CBL" H 5875 6974 50  0000 C CNN
F 2 "" H 5875 6950 50  0001 C CNN
F 3 "" H 5875 6950 50  0001 C CNN
F 4 "INSULATION DISPLACEMENT SOCKET C" H 5875 6950 50  0001 C CNN "Description"
F 5 "IDSS-04-S-08.00-G-ST8-ND" H 5875 6950 50  0001 C CNN "DigikeyPart#"
F 6 "Samtec Inc." H 5875 6950 50  0001 C CNN "Mng"
F 7 "IDSS-04-S-08.00-G-ST8" H 5875 6950 50  0001 C CNN "MngPart#"
	1    5875 6950
	1    0    0    -1  
$EndComp
Text Notes 5750 7100 0    50   ~ 0
DSP1
Text Notes 6425 7100 0    50   ~ 0
DSP2
$Comp
L Device:Fuse F2
U 1 1
P 10150 775
F 0 "F2" V 9953 775 50  0000 C CNN
F 1 "Fuse" V 10044 775 50  0000 C CNN
F 2 "" V 10080 775 50  0001 C CNN
F 3 "https://www.littelfuse.com/data/en/data_sheets/internationalshocksafe.pdf" H 10150 775 50  0001 C CNN
F 4 "FUSE HLDR CART 250V 20A PNL MNT" H 10150 775 50  0001 C CNN "Description"
F 5 "F3122-ND" H 10150 775 50  0001 C CNN "DigikeyPart#"
F 6 "Littelfuse Inc." H 10150 775 50  0001 C CNN "Mng"
F 7 "03453LF7H" H 10150 775 50  0001 C CNN "MngPart#"
	1    10150 775 
	0    1    1    0   
$EndComp
Wire Wire Line
	9600 1325 10100 1325
Wire Wire Line
	10100 1325 10100 875 
Wire Wire Line
	10100 875  10000 875 
Wire Wire Line
	10000 875  10000 775 
Wire Wire Line
	10000 775  9600 775 
Connection ~ 10000 775 
$Comp
L BoxWiring-rescue:Control_Board-F100B200TestPanel-BoxWiring-rescue U3
U 1 1
P 2375 4375
F 0 "U3" H 3275 4025 197 0000 C CNN
F 1 "Control_Board-F100B200TestPanel" H 3425 3025 118 0001 C CNN
F 2 "" H 2875 4725 50  0001 C CNN
F 3 "" H 2875 4725 50  0001 C CNN
	1    2375 4375
	1    0    0    -1  
$EndComp
Connection ~ 1275 4525
$Comp
L Connector:TestPoint TP3
U 1 1
P 5125 2775
F 0 "TP3" H 5183 2893 50  0000 L CNN
F 1 "GND" H 5183 2802 50  0000 L CNN
F 2 "" H 5325 2775 50  0001 C CNN
F 3 "~" H 5325 2775 50  0001 C CNN
	1    5125 2775
	1    0    0    -1  
$EndComp
$Comp
L Connector:TestPoint TP1
U 1 1
P 5550 2775
F 0 "TP1" H 5608 2893 50  0000 L CNN
F 1 "BATT+" H 5608 2802 50  0000 L CNN
F 2 "" H 5750 2775 50  0001 C CNN
F 3 "~" H 5750 2775 50  0001 C CNN
	1    5550 2775
	1    0    0    -1  
$EndComp
$Comp
L Connector:TestPoint TP4
U 1 1
P 5550 3200
F 0 "TP4" H 5608 3318 50  0000 L CNN
F 1 "I+" H 5608 3227 50  0000 L CNN
F 2 "" H 5750 3200 50  0001 C CNN
F 3 "~" H 5750 3200 50  0001 C CNN
	1    5550 3200
	1    0    0    -1  
$EndComp
$Comp
L Connector:TestPoint TP2
U 1 1
P 5125 3200
F 0 "TP2" H 5183 3318 50  0000 L CNN
F 1 "I-" H 5183 3227 50  0000 L CNN
F 2 "" H 5325 3200 50  0001 C CNN
F 3 "~" H 5325 3200 50  0001 C CNN
	1    5125 3200
	1    0    0    -1  
$EndComp
Wire Wire Line
	5125 3525 5125 3200
Wire Wire Line
	4075 3525 5125 3525
Text Label 5750 1375 0    50   ~ 0
CHARGER+
Wire Wire Line
	5550 3350 5550 3200
$Comp
L power:GND #PWR?
U 1 1
P 5125 2775
F 0 "#PWR?" H 5125 2525 50  0001 C CNN
F 1 "GND" H 5130 2602 50  0000 C CNN
F 2 "" H 5125 2775 50  0001 C CNN
F 3 "" H 5125 2775 50  0001 C CNN
	1    5125 2775
	1    0    0    -1  
$EndComp
Wire Wire Line
	5550 2775 5425 2775
Wire Wire Line
	5425 2775 5425 3200
Wire Wire Line
	5425 3200 5550 3200
Connection ~ 5550 3200
Text Label 5550 3350 0    50   ~ 0
CHARGER+
$EndSCHEMATC
